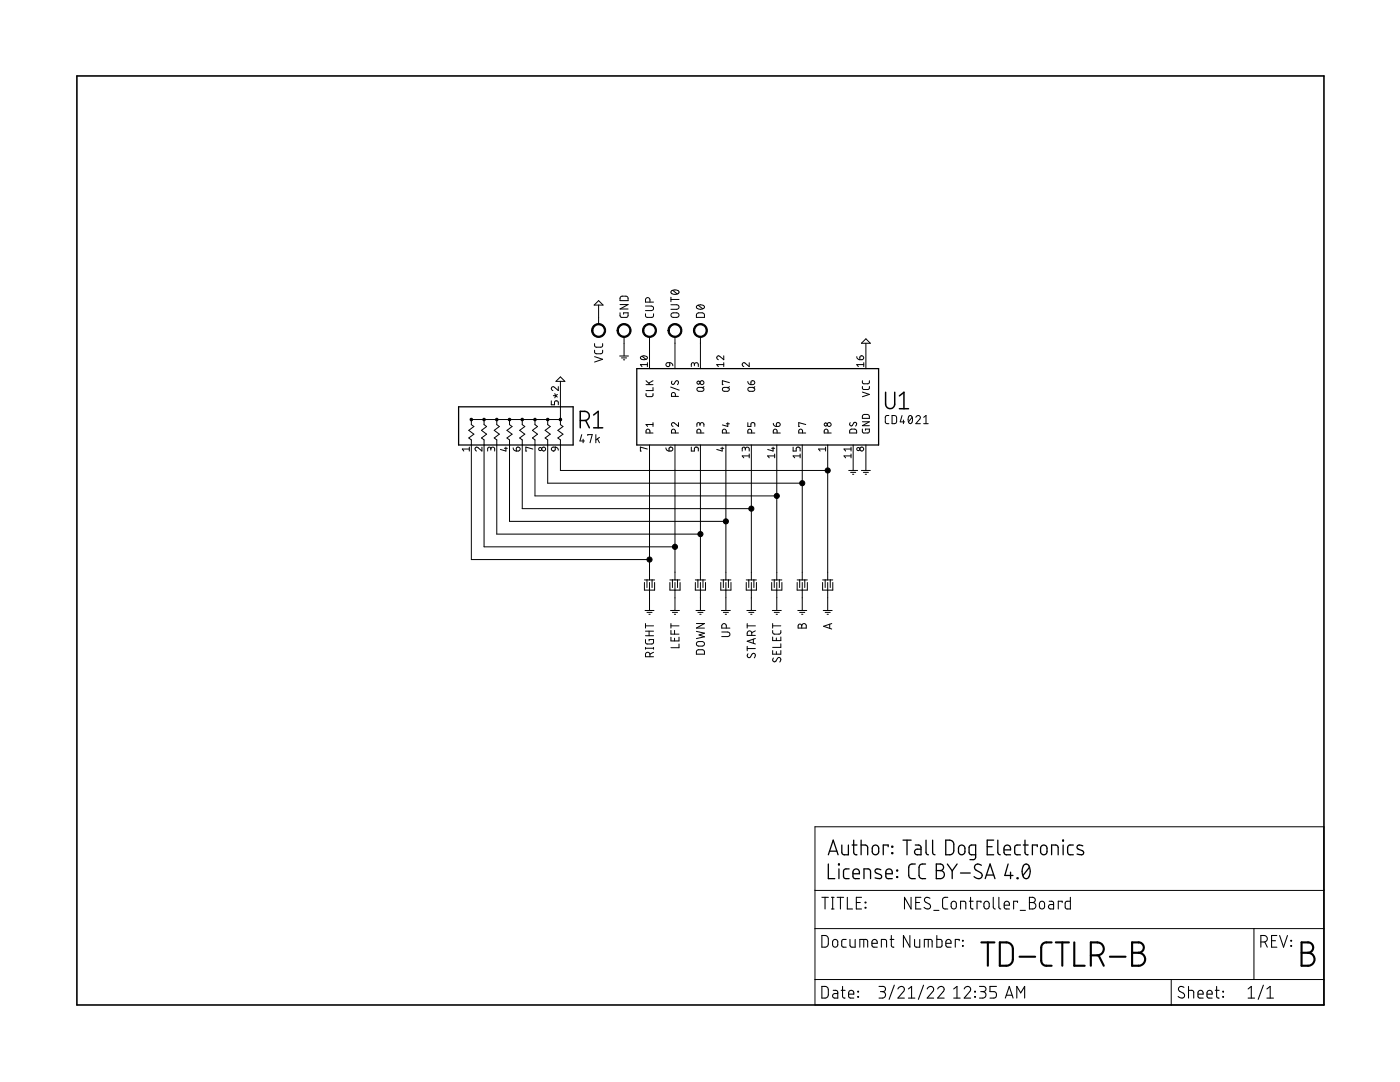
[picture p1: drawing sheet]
<?xml version="1.0" encoding="utf-8"?>
<!DOCTYPE eagle SYSTEM "eagle.dtd">
<eagle version="9.6.2">
<drawing>
<settings>
<setting alwaysvectorfont="yes"/>
<setting verticaltext="up"/>
</settings>
<grid distance="0.1" unitdist="inch" unit="inch" style="lines" multiple="1" display="no" altdistance="0.01" altunitdist="inch" altunit="inch"/>
<schematic xreflabel="%F%N" xrefpart="/%S.%C%R">
<libraries>
<library name="frames">
<symbols>
<symbol name="LETTER_L">
<frame x1="0" y1="0" x2="248.92" y2="185.42" columns="12" rows="17" layer="94" border-left="no" border-top="no" border-right="no" border-bottom="no"/>
</symbol>
<symbol name="DOCFIELD">
<wire x1="0" y1="0" x2="71.12" y2="0" width="0.1016" layer="94"/>
<wire x1="101.6" y1="15.24" x2="87.63" y2="15.24" width="0.1016" layer="94"/>
<wire x1="0" y1="0" x2="0" y2="5.08" width="0.1016" layer="94"/>
<wire x1="0" y1="5.08" x2="71.12" y2="5.08" width="0.1016" layer="94"/>
<wire x1="0" y1="5.08" x2="0" y2="15.24" width="0.1016" layer="94"/>
<wire x1="101.6" y1="15.24" x2="101.6" y2="5.08" width="0.1016" layer="94"/>
<wire x1="71.12" y1="5.08" x2="71.12" y2="0" width="0.1016" layer="94"/>
<wire x1="71.12" y1="5.08" x2="87.63" y2="5.08" width="0.1016" layer="94"/>
<wire x1="71.12" y1="0" x2="101.6" y2="0" width="0.1016" layer="94"/>
<wire x1="87.63" y1="15.24" x2="87.63" y2="5.08" width="0.1016" layer="94"/>
<wire x1="87.63" y1="15.24" x2="0" y2="15.24" width="0.1016" layer="94"/>
<wire x1="87.63" y1="5.08" x2="101.6" y2="5.08" width="0.1016" layer="94"/>
<wire x1="101.6" y1="5.08" x2="101.6" y2="0" width="0.1016" layer="94"/>
<wire x1="0" y1="15.24" x2="0" y2="22.86" width="0.1016" layer="94"/>
<wire x1="101.6" y1="35.56" x2="0" y2="35.56" width="0.1016" layer="94"/>
<wire x1="101.6" y1="35.56" x2="101.6" y2="22.86" width="0.1016" layer="94"/>
<wire x1="0" y1="22.86" x2="101.6" y2="22.86" width="0.1016" layer="94"/>
<wire x1="0" y1="22.86" x2="0" y2="35.56" width="0.1016" layer="94"/>
<wire x1="101.6" y1="22.86" x2="101.6" y2="15.24" width="0.1016" layer="94"/>
<text x="1.27" y="1.27" size="2.54" layer="94">Date:</text>
<text x="12.7" y="1.27" size="2.54" layer="94">&gt;LAST_DATE_TIME</text>
<text x="72.39" y="1.27" size="2.54" layer="94">Sheet:</text>
<text x="86.36" y="1.27" size="2.54" layer="94">&gt;SHEET</text>
<text x="88.9" y="11.43" size="2.54" layer="94">REV:</text>
<text x="1.27" y="19.05" size="2.54" layer="94">TITLE:</text>
<text x="1.27" y="11.43" size="2.54" layer="94">Document Number:</text>
<text x="17.78" y="19.05" size="2.54" layer="94">&gt;DRAWING_NAME</text>
</symbol>
</symbols>
<devicesets>
<deviceset name="LETTER_L" prefix="FRAME" uservalue="yes">
<gates>
<gate name="G$1" symbol="LETTER_L" x="0" y="0"/>
<gate name="G$2" symbol="DOCFIELD" x="147.32" y="0" addlevel="must"/>
</gates>
<devices>
<device name="">
<technologies>
<technology name=""/>
</technologies>
</device>
</devices>
</deviceset>
</devicesets>
</library>
<library name="TinyNES_Library">
<symbols>
<symbol name="BUTTON-PAD">
<wire x1="-2.54" y1="0" x2="-1.016" y2="0" width="0.1524" layer="94"/>
<wire x1="1.016" y1="0" x2="2.54" y2="0" width="0.1524" layer="94"/>
<wire x1="1.016" y1="1.016" x2="1.016" y2="0.508" width="0.1524" layer="94"/>
<wire x1="1.016" y1="0.508" x2="1.016" y2="0" width="0.1524" layer="94"/>
<wire x1="1.016" y1="0" x2="1.016" y2="-0.508" width="0.1524" layer="94"/>
<wire x1="1.016" y1="-0.508" x2="1.016" y2="-1.016" width="0.1524" layer="94"/>
<wire x1="-1.016" y1="1.016" x2="-1.016" y2="0" width="0.1524" layer="94"/>
<wire x1="-1.016" y1="0" x2="-1.016" y2="-1.016" width="0.1524" layer="94"/>
<pin name="A" x="-2.54" y="0" visible="off" length="point"/>
<pin name="B" x="2.54" y="0" visible="off" length="point" rot="R180"/>
<text x="0" y="2.54" size="1.778" layer="95" align="center">&gt;NAME</text>
<wire x1="-1.016" y1="1.016" x2="0.508" y2="1.016" width="0.1524" layer="94"/>
<wire x1="-0.508" y1="0.508" x2="1.016" y2="0.508" width="0.1524" layer="94"/>
<wire x1="-1.016" y1="0" x2="0.508" y2="0" width="0.1524" layer="94"/>
<wire x1="-0.508" y1="-0.508" x2="1.016" y2="-0.508" width="0.1524" layer="94"/>
<wire x1="-1.016" y1="-1.016" x2="0.508" y2="-1.016" width="0.1524" layer="94"/>
</symbol>
<symbol name="GND">
<wire x1="-0.889" y1="0" x2="0.889" y2="0" width="0.1524" layer="94"/>
<pin name="GND" x="0" y="0" visible="off" length="point" direction="sup" rot="R270"/>
<wire x1="-0.127" y1="-0.762" x2="0.127" y2="-0.762" width="0.1524" layer="94"/>
<wire x1="-0.508" y1="-0.381" x2="0.508" y2="-0.381" width="0.1524" layer="94"/>
</symbol>
<symbol name="RA8">
<pin name="3" x="-15.24" y="-5.08" visible="pad" length="point" rot="R90"/>
<pin name="COM" x="-2.54" y="2.54" visible="pad" length="point" rot="R270"/>
<pin name="1" x="-20.32" y="-5.08" visible="pad" length="point" rot="R90"/>
<pin name="2" x="-17.78" y="-5.08" visible="pad" length="point" rot="R90"/>
<pin name="8" x="-2.54" y="-5.08" visible="pad" length="point" rot="R90"/>
<pin name="7" x="-5.08" y="-5.08" visible="pad" length="point" rot="R90"/>
<text x="1.27" y="0" size="3.556" layer="95" align="center-left">&gt;NAME</text>
<text x="1.27" y="-3.81" size="1.778" layer="96" align="center-left">&gt;VALUE</text>
<wire x1="0" y1="2.54" x2="0" y2="-5.08" width="0.254" layer="94"/>
<wire x1="0" y1="-5.08" x2="-22.86" y2="-5.08" width="0.254" layer="94"/>
<wire x1="-22.86" y1="-5.08" x2="-22.86" y2="2.54" width="0.254" layer="94"/>
<wire x1="-22.86" y1="2.54" x2="-2.54" y2="2.54" width="0.254" layer="94"/>
<wire x1="-2.54" y1="2.54" x2="0" y2="2.54" width="0.254" layer="94"/>
<wire x1="-20.32" y1="-4.064" x2="-20.828" y2="-3.683" width="0.1524" layer="94"/>
<wire x1="-20.828" y1="-3.683" x2="-19.812" y2="-2.921" width="0.1524" layer="94"/>
<wire x1="-19.812" y1="-2.921" x2="-20.828" y2="-2.159" width="0.1524" layer="94"/>
<wire x1="-20.828" y1="-2.159" x2="-19.812" y2="-1.397" width="0.1524" layer="94"/>
<wire x1="-19.812" y1="-1.397" x2="-20.32" y2="-1.016" width="0.1524" layer="94"/>
<wire x1="-20.32" y1="-4.064" x2="-20.32" y2="-5.08" width="0.1524" layer="94"/>
<wire x1="-20.32" y1="-1.016" x2="-20.32" y2="0" width="0.1524" layer="94"/>
<wire x1="-17.78" y1="-4.064" x2="-18.288" y2="-3.683" width="0.1524" layer="94"/>
<wire x1="-18.288" y1="-3.683" x2="-17.272" y2="-2.921" width="0.1524" layer="94"/>
<wire x1="-17.272" y1="-2.921" x2="-18.288" y2="-2.159" width="0.1524" layer="94"/>
<wire x1="-18.288" y1="-2.159" x2="-17.272" y2="-1.397" width="0.1524" layer="94"/>
<wire x1="-17.272" y1="-1.397" x2="-17.78" y2="-1.016" width="0.1524" layer="94"/>
<wire x1="-17.78" y1="-4.064" x2="-17.78" y2="-5.08" width="0.1524" layer="94"/>
<wire x1="-17.78" y1="-1.016" x2="-17.78" y2="0" width="0.1524" layer="94"/>
<wire x1="-15.24" y1="-4.064" x2="-15.748" y2="-3.683" width="0.1524" layer="94"/>
<wire x1="-15.748" y1="-3.683" x2="-14.732" y2="-2.921" width="0.1524" layer="94"/>
<wire x1="-14.732" y1="-2.921" x2="-15.748" y2="-2.159" width="0.1524" layer="94"/>
<wire x1="-15.748" y1="-2.159" x2="-14.732" y2="-1.397" width="0.1524" layer="94"/>
<wire x1="-14.732" y1="-1.397" x2="-15.24" y2="-1.016" width="0.1524" layer="94"/>
<wire x1="-15.24" y1="-4.064" x2="-15.24" y2="-5.08" width="0.1524" layer="94"/>
<wire x1="-15.24" y1="-1.016" x2="-15.24" y2="0" width="0.1524" layer="94"/>
<wire x1="-12.7" y1="-4.064" x2="-13.208" y2="-3.683" width="0.1524" layer="94"/>
<wire x1="-13.208" y1="-3.683" x2="-12.192" y2="-2.921" width="0.1524" layer="94"/>
<wire x1="-12.192" y1="-2.921" x2="-13.208" y2="-2.159" width="0.1524" layer="94"/>
<wire x1="-13.208" y1="-2.159" x2="-12.192" y2="-1.397" width="0.1524" layer="94"/>
<wire x1="-12.192" y1="-1.397" x2="-12.7" y2="-1.016" width="0.1524" layer="94"/>
<wire x1="-12.7" y1="-4.064" x2="-12.7" y2="-5.08" width="0.1524" layer="94"/>
<wire x1="-12.7" y1="-1.016" x2="-12.7" y2="0" width="0.1524" layer="94"/>
<wire x1="-10.16" y1="-4.064" x2="-10.668" y2="-3.683" width="0.1524" layer="94"/>
<wire x1="-10.668" y1="-3.683" x2="-9.652" y2="-2.921" width="0.1524" layer="94"/>
<wire x1="-9.652" y1="-2.921" x2="-10.668" y2="-2.159" width="0.1524" layer="94"/>
<wire x1="-10.668" y1="-2.159" x2="-9.652" y2="-1.397" width="0.1524" layer="94"/>
<wire x1="-9.652" y1="-1.397" x2="-10.16" y2="-1.016" width="0.1524" layer="94"/>
<wire x1="-10.16" y1="-4.064" x2="-10.16" y2="-5.08" width="0.1524" layer="94"/>
<wire x1="-10.16" y1="-1.016" x2="-10.16" y2="0" width="0.1524" layer="94"/>
<wire x1="-7.62" y1="-4.064" x2="-8.128" y2="-3.683" width="0.1524" layer="94"/>
<wire x1="-8.128" y1="-3.683" x2="-7.112" y2="-2.921" width="0.1524" layer="94"/>
<wire x1="-7.112" y1="-2.921" x2="-8.128" y2="-2.159" width="0.1524" layer="94"/>
<wire x1="-8.128" y1="-2.159" x2="-7.112" y2="-1.397" width="0.1524" layer="94"/>
<wire x1="-7.112" y1="-1.397" x2="-7.62" y2="-1.016" width="0.1524" layer="94"/>
<wire x1="-7.62" y1="-4.064" x2="-7.62" y2="-5.08" width="0.1524" layer="94"/>
<wire x1="-7.62" y1="-1.016" x2="-7.62" y2="0" width="0.1524" layer="94"/>
<wire x1="-5.08" y1="-4.064" x2="-5.588" y2="-3.683" width="0.1524" layer="94"/>
<wire x1="-5.588" y1="-3.683" x2="-4.572" y2="-2.921" width="0.1524" layer="94"/>
<wire x1="-4.572" y1="-2.921" x2="-5.588" y2="-2.159" width="0.1524" layer="94"/>
<wire x1="-5.588" y1="-2.159" x2="-4.572" y2="-1.397" width="0.1524" layer="94"/>
<wire x1="-4.572" y1="-1.397" x2="-5.08" y2="-1.016" width="0.1524" layer="94"/>
<wire x1="-5.08" y1="-4.064" x2="-5.08" y2="-5.08" width="0.1524" layer="94"/>
<wire x1="-5.08" y1="-1.016" x2="-5.08" y2="0" width="0.1524" layer="94"/>
<wire x1="-2.54" y1="-4.064" x2="-3.048" y2="-3.683" width="0.1524" layer="94"/>
<wire x1="-3.048" y1="-3.683" x2="-2.032" y2="-2.921" width="0.1524" layer="94"/>
<wire x1="-2.032" y1="-2.921" x2="-3.048" y2="-2.159" width="0.1524" layer="94"/>
<wire x1="-3.048" y1="-2.159" x2="-2.032" y2="-1.397" width="0.1524" layer="94"/>
<wire x1="-2.032" y1="-1.397" x2="-2.54" y2="-1.016" width="0.1524" layer="94"/>
<wire x1="-2.54" y1="-4.064" x2="-2.54" y2="-5.08" width="0.1524" layer="94"/>
<wire x1="-2.54" y1="-1.016" x2="-2.54" y2="0" width="0.1524" layer="94"/>
<wire x1="-20.32" y1="0" x2="-2.54" y2="0" width="0.1524" layer="94"/>
<wire x1="-2.54" y1="0" x2="-2.54" y2="2.54" width="0.1524" layer="94"/>
<circle x="-20.32" y="0" radius="0.254" width="0" layer="94"/>
<circle x="-17.78" y="0" radius="0.254" width="0" layer="94"/>
<circle x="-15.24" y="0" radius="0.254" width="0" layer="94"/>
<circle x="-12.7" y="0" radius="0.254" width="0" layer="94"/>
<circle x="-10.16" y="0" radius="0.254" width="0" layer="94"/>
<circle x="-7.62" y="0" radius="0.254" width="0" layer="94"/>
<circle x="-5.08" y="0" radius="0.254" width="0" layer="94"/>
<circle x="-2.54" y="0" radius="0.254" width="0" layer="94"/>
<pin name="4" x="-12.7" y="-5.08" visible="pad" length="point" rot="R90"/>
<pin name="5" x="-10.16" y="-5.08" visible="pad" length="point" rot="R90"/>
<pin name="6" x="-7.62" y="-5.08" visible="pad" length="point" rot="R90"/>
</symbol>
<symbol name="VCC">
<wire x1="0.889" y1="0" x2="-0.889" y2="0" width="0.1524" layer="94"/>
<pin name="VCC" x="0" y="0" visible="off" length="point" direction="sup" rot="R90"/>
<wire x1="0" y1="0.889" x2="0.889" y2="0" width="0.1524" layer="94"/>
<wire x1="0" y1="0.889" x2="-0.889" y2="0" width="0.1524" layer="94"/>
</symbol>
<symbol name="HOLE">
<circle x="0" y="0" radius="1.27" width="0.254" layer="94"/>
<wire x1="-2.54" y1="0" x2="-1.27" y2="0" width="0.1524" layer="94"/>
<pin name="P$1" x="-2.54" y="0" visible="off" length="point"/>
<text x="0" y="2.54" size="1.778" layer="95" align="center">&gt;NAME</text>
</symbol>
<symbol name="CD4021">
<wire x1="-48.26" y1="7.62" x2="0" y2="7.62" width="0.254" layer="94"/>
<wire x1="0" y1="7.62" x2="0" y2="-7.62" width="0.254" layer="94"/>
<wire x1="0" y1="-7.62" x2="-48.26" y2="-7.62" width="0.254" layer="94"/>
<wire x1="-48.26" y1="-7.62" x2="-48.26" y2="7.62" width="0.254" layer="94"/>
<pin name="CLK" x="-45.72" y="7.62" length="point" rot="R270"/>
<pin name="P1" x="-45.72" y="-7.62" length="point" rot="R90"/>
<pin name="P/S" x="-40.64" y="7.62" length="point" rot="R270"/>
<pin name="P2" x="-40.64" y="-7.62" length="point" rot="R90"/>
<pin name="Q6" x="-25.4" y="7.62" length="point" rot="R270"/>
<pin name="P3" x="-35.56" y="-7.62" length="point" rot="R90"/>
<pin name="Q7" x="-30.48" y="7.62" length="point" rot="R270"/>
<pin name="P4" x="-30.48" y="-7.62" length="point" rot="R90"/>
<pin name="Q8" x="-35.56" y="7.62" length="point" rot="R270"/>
<pin name="P5" x="-25.4" y="-7.62" length="point" rot="R90"/>
<pin name="P6" x="-20.32" y="-7.62" length="point" rot="R90"/>
<pin name="P7" x="-15.24" y="-7.62" length="point" rot="R90"/>
<pin name="P8" x="-10.16" y="-7.62" length="point" rot="R90"/>
<pin name="DS" x="-5.08" y="-7.62" length="point" rot="R90"/>
<pin name="GND" x="-2.54" y="-7.62" length="point" rot="R90"/>
<pin name="VCC" x="-2.54" y="7.62" length="point" rot="R270"/>
<text x="1.27" y="1.27" size="3.556" layer="95" align="center-left">&gt;NAME</text>
<text x="1.27" y="-2.54" size="1.778" layer="96" align="center-left">&gt;VALUE</text>
</symbol>
</symbols>
<devicesets>
<deviceset name="BUTTON-PAD" prefix="B">
<gates>
<gate name="G$1" symbol="BUTTON-PAD" x="0" y="0"/>
</gates>
<devices>
<device name="-AB" package="CTRL-AB">
<connects>
<connect gate="G$1" pin="A" pad="A"/>
<connect gate="G$1" pin="B" pad="B"/>
</connects>
<technologies>
<technology name=""/>
</technologies>
</device>
<device name="-DPAD" package="CTRL-DPAD">
<connects>
<connect gate="G$1" pin="A" pad="A"/>
<connect gate="G$1" pin="B" pad="B"/>
</connects>
<technologies>
<technology name=""/>
</technologies>
</device>
<device name="-STSEL" package="CTRL-STSEL">
<connects>
<connect gate="G$1" pin="A" pad="A"/>
<connect gate="G$1" pin="B" pad="B"/>
</connects>
<technologies>
<technology name=""/>
</technologies>
</device>
</devices>
</deviceset>
<deviceset name="GND" prefix="GND">
<gates>
<gate name="1" symbol="GND" x="0" y="0"/>
</gates>
<devices>
<device name="">
<technologies>
<technology name=""/>
</technologies>
</device>
</devices>
</deviceset>
<deviceset name="RA8" prefix="RA" uservalue="yes">
<gates>
<gate name="G$1" symbol="RA8" x="0" y="0"/>
</gates>
<devices>
<device name="" package="EXBA10P">
<connects>
<connect gate="G$1" pin="1" pad="1"/>
<connect gate="G$1" pin="2" pad="2"/>
<connect gate="G$1" pin="3" pad="3"/>
<connect gate="G$1" pin="4" pad="4"/>
<connect gate="G$1" pin="5" pad="6"/>
<connect gate="G$1" pin="6" pad="7"/>
<connect gate="G$1" pin="7" pad="8"/>
<connect gate="G$1" pin="8" pad="9"/>
<connect gate="G$1" pin="COM" pad="5 10"/>
</connects>
<technologies>
<technology name=""/>
</technologies>
</device>
</devices>
</deviceset>
<deviceset name="VCC" prefix="VCC">
<gates>
<gate name="G$1" symbol="VCC" x="0" y="0"/>
</gates>
<devices>
<device name="">
<technologies>
<technology name=""/>
</technologies>
</device>
</devices>
</deviceset>
<deviceset name="HOLE">
<gates>
<gate name="G$1" symbol="HOLE" x="0" y="0"/>
</gates>
<devices>
<device name="-M2.5" package="HOLE-M2.5">
<connects>
<connect gate="G$1" pin="P$1" pad="P$1 P$6 P$7 P$8 P$9 P$13 P$14 P$15 P$16"/>
</connects>
<technologies>
<technology name=""/>
</technologies>
</device>
<device name="" package="PTH-STRAIN">
<connects>
<connect gate="G$1" pin="P$1" pad="A P"/>
</connects>
<technologies>
<technology name=""/>
</technologies>
</device>
</devices>
</deviceset>
<deviceset name="CD4021" prefix="U">
<gates>
<gate name="G$1" symbol="CD4021" x="0" y="0"/>
</gates>
<devices>
<device name="" package="SOIC-16">
<connects>
<connect gate="G$1" pin="CLK" pad="10"/>
<connect gate="G$1" pin="DS" pad="11"/>
<connect gate="G$1" pin="GND" pad="8"/>
<connect gate="G$1" pin="P/S" pad="9"/>
<connect gate="G$1" pin="P1" pad="7"/>
<connect gate="G$1" pin="P2" pad="6"/>
<connect gate="G$1" pin="P3" pad="5"/>
<connect gate="G$1" pin="P4" pad="4"/>
<connect gate="G$1" pin="P5" pad="13"/>
<connect gate="G$1" pin="P6" pad="14"/>
<connect gate="G$1" pin="P7" pad="15"/>
<connect gate="G$1" pin="P8" pad="1"/>
<connect gate="G$1" pin="Q6" pad="2"/>
<connect gate="G$1" pin="Q7" pad="12"/>
<connect gate="G$1" pin="Q8" pad="3"/>
<connect gate="G$1" pin="VCC" pad="16"/>
</connects>
<technologies>
<technology name=""/>
</technologies>
</device>
</devices>
</deviceset>
</devicesets>
</library>
</libraries>
<attributes>
</attributes>
<variantdefs>
</variantdefs>
<classes>
<class number="0" name="default" width="0" drill="0">
</class>
</classes>
<parts>
<part name="FRAME1" library="frames" deviceset="LETTER_L" device=""/>
<part name="A" library="TinyNES_Library" deviceset="BUTTON-PAD" device="-AB"/>
<part name="B" library="TinyNES_Library" deviceset="BUTTON-PAD" device="-AB"/>
<part name="RIGHT" library="TinyNES_Library" deviceset="BUTTON-PAD" device="-DPAD"/>
<part name="LEFT" library="TinyNES_Library" deviceset="BUTTON-PAD" device="-DPAD"/>
<part name="UP" library="TinyNES_Library" deviceset="BUTTON-PAD" device="-DPAD"/>
<part name="DOWN" library="TinyNES_Library" deviceset="BUTTON-PAD" device="-DPAD"/>
<part name="START" library="TinyNES_Library" deviceset="BUTTON-PAD" device="-STSEL"/>
<part name="SELECT" library="TinyNES_Library" deviceset="BUTTON-PAD" device="-STSEL"/>
<part name="GND1" library="TinyNES_Library" deviceset="GND" device=""/>
<part name="GND2" library="TinyNES_Library" deviceset="GND" device=""/>
<part name="GND3" library="TinyNES_Library" deviceset="GND" device=""/>
<part name="GND4" library="TinyNES_Library" deviceset="GND" device=""/>
<part name="GND5" library="TinyNES_Library" deviceset="GND" device=""/>
<part name="GND6" library="TinyNES_Library" deviceset="GND" device=""/>
<part name="GND7" library="TinyNES_Library" deviceset="GND" device=""/>
<part name="GND8" library="TinyNES_Library" deviceset="GND" device=""/>
<part name="R1" library="TinyNES_Library" deviceset="RA8" device="" value="47k"/>
<part name="VCC1" library="TinyNES_Library" deviceset="VCC" device=""/>
<part name="VCC" library="TinyNES_Library" deviceset="HOLE" device="" value="5/WH"/>
<part name="OUT0" library="TinyNES_Library" deviceset="HOLE" device="" value="3/OR"/>
<part name="CUP" library="TinyNES_Library" deviceset="HOLE" device="" value="2/RD"/>
<part name="GND" library="TinyNES_Library" deviceset="HOLE" device="" value="1/BN"/>
<part name="D0" library="TinyNES_Library" deviceset="HOLE" device="" value="4/YL"/>
<part name="U1" library="TinyNES_Library" deviceset="CD4021" device=""/>
<part name="GND9" library="TinyNES_Library" deviceset="GND" device=""/>
<part name="GND10" library="TinyNES_Library" deviceset="GND" device=""/>
<part name="VCC2" library="TinyNES_Library" deviceset="VCC" device=""/>
<part name="VCC3" library="TinyNES_Library" deviceset="VCC" device=""/>
<part name="GND11" library="TinyNES_Library" deviceset="GND" device=""/>
</parts>
<sheets>
<sheet>
<plain>
<text x="245.745" y="10.16" size="5.08" layer="94" align="center">B</text>
<text x="180.34" y="10.16" size="5.08" layer="94" align="center-left">TD-CTLR-B</text>
<text x="149.86" y="33.02" size="3.175" layer="94" align="top-left">Author: Tall Dog Electronics
License: CC BY-SA 4.0</text>
</plain>
<instances>
<instance part="FRAME1" gate="G$1" x="0" y="0" smashed="yes"/>
<instance part="FRAME1" gate="G$2" x="147.32" y="0" smashed="yes">
<attribute name="LAST_DATE_TIME" x="160.02" y="1.27" size="2.54" layer="94"/>
<attribute name="SHEET" x="233.68" y="1.27" size="2.54" layer="94"/>
<attribute name="DRAWING_NAME" x="165.1" y="19.05" size="2.54" layer="94"/>
</instance>
<instance part="A" gate="G$1" x="149.86" y="83.82" smashed="yes" rot="R90">
<attribute name="NAME" x="149.86" y="76.2" size="1.778" layer="95" rot="R90" align="center-right"/>
</instance>
<instance part="B" gate="G$1" x="144.78" y="83.82" smashed="yes" rot="R90">
<attribute name="NAME" x="144.78" y="76.2" size="1.778" layer="95" rot="R90" align="center-right"/>
</instance>
<instance part="RIGHT" gate="G$1" x="114.3" y="83.82" smashed="yes" rot="R90">
<attribute name="NAME" x="114.3" y="76.2" size="1.778" layer="95" rot="R90" align="center-right"/>
</instance>
<instance part="LEFT" gate="G$1" x="119.38" y="83.82" smashed="yes" rot="R90">
<attribute name="NAME" x="119.38" y="76.2" size="1.778" layer="95" rot="R90" align="center-right"/>
</instance>
<instance part="UP" gate="G$1" x="129.54" y="83.82" smashed="yes" rot="R90">
<attribute name="NAME" x="129.54" y="76.2" size="1.778" layer="95" rot="R90" align="center-right"/>
</instance>
<instance part="DOWN" gate="G$1" x="124.46" y="83.82" smashed="yes" rot="R90">
<attribute name="NAME" x="124.46" y="76.2" size="1.778" layer="95" rot="R90" align="center-right"/>
</instance>
<instance part="START" gate="G$1" x="134.62" y="83.82" smashed="yes" rot="R90">
<attribute name="NAME" x="134.62" y="76.2" size="1.778" layer="95" rot="R90" align="center-right"/>
</instance>
<instance part="SELECT" gate="G$1" x="139.7" y="83.82" smashed="yes" rot="R90">
<attribute name="NAME" x="139.7" y="76.2" size="1.778" layer="95" rot="R90" align="center-right"/>
</instance>
<instance part="GND1" gate="1" x="114.3" y="78.74" smashed="yes"/>
<instance part="GND2" gate="1" x="119.38" y="78.74" smashed="yes"/>
<instance part="GND3" gate="1" x="124.46" y="78.74" smashed="yes"/>
<instance part="GND4" gate="1" x="129.54" y="78.74" smashed="yes"/>
<instance part="GND5" gate="1" x="134.62" y="78.74" smashed="yes"/>
<instance part="GND6" gate="1" x="139.7" y="78.74" smashed="yes"/>
<instance part="GND7" gate="1" x="144.78" y="78.74" smashed="yes"/>
<instance part="GND8" gate="1" x="149.86" y="78.74" smashed="yes"/>
<instance part="R1" gate="G$1" x="99.06" y="116.84" smashed="yes">
<attribute name="NAME" x="100.33" y="116.84" size="3.556" layer="95" align="center-left"/>
<attribute name="VALUE" x="100.33" y="113.03" size="1.778" layer="96" align="center-left"/>
</instance>
<instance part="VCC1" gate="G$1" x="96.52" y="124.46" smashed="yes"/>
<instance part="VCC" gate="G$1" x="104.14" y="134.62" smashed="yes" rot="MR270"/>
<instance part="OUT0" gate="G$1" x="119.38" y="134.62" smashed="yes" rot="R90"/>
<instance part="CUP" gate="G$1" x="114.3" y="134.62" smashed="yes" rot="R90"/>
<instance part="GND" gate="G$1" x="109.22" y="134.62" smashed="yes" rot="R90"/>
<instance part="D0" gate="G$1" x="124.46" y="134.62" smashed="yes" rot="R90"/>
<instance part="U1" gate="G$1" x="160.02" y="119.38" smashed="yes">
<attribute name="NAME" x="161.29" y="120.65" size="3.556" layer="95" align="center-left"/>
<attribute name="VALUE" x="161.29" y="116.84" size="1.778" layer="96" align="center-left"/>
</instance>
<instance part="GND9" gate="1" x="154.94" y="106.68" smashed="yes"/>
<instance part="GND10" gate="1" x="157.48" y="106.68" smashed="yes"/>
<instance part="VCC2" gate="G$1" x="157.48" y="132.08" smashed="yes"/>
<instance part="VCC3" gate="G$1" x="104.14" y="139.7" smashed="yes"/>
<instance part="GND11" gate="1" x="109.22" y="129.54" smashed="yes"/>
</instances>
<busses>
</busses>
<nets>
<net name="GND" class="0">
<segment>
<pinref part="LEFT" gate="G$1" pin="A"/>
<pinref part="GND2" gate="1" pin="GND"/>
<wire x1="119.38" y1="78.74" x2="119.38" y2="81.28" width="0.1524" layer="91"/>
</segment>
<segment>
<pinref part="DOWN" gate="G$1" pin="A"/>
<pinref part="GND3" gate="1" pin="GND"/>
<wire x1="124.46" y1="81.28" x2="124.46" y2="78.74" width="0.1524" layer="91"/>
</segment>
<segment>
<pinref part="RIGHT" gate="G$1" pin="A"/>
<pinref part="GND1" gate="1" pin="GND"/>
<wire x1="114.3" y1="81.28" x2="114.3" y2="78.74" width="0.1524" layer="91"/>
</segment>
<segment>
<pinref part="B" gate="G$1" pin="A"/>
<wire x1="144.78" y1="81.28" x2="144.78" y2="78.74" width="0.1524" layer="91"/>
<pinref part="GND7" gate="1" pin="GND"/>
</segment>
<segment>
<pinref part="A" gate="G$1" pin="A"/>
<wire x1="149.86" y1="81.28" x2="149.86" y2="78.74" width="0.1524" layer="91"/>
<pinref part="GND8" gate="1" pin="GND"/>
</segment>
<segment>
<pinref part="SELECT" gate="G$1" pin="A"/>
<pinref part="GND6" gate="1" pin="GND"/>
<wire x1="139.7" y1="81.28" x2="139.7" y2="78.74" width="0.1524" layer="91"/>
</segment>
<segment>
<pinref part="GND5" gate="1" pin="GND"/>
<pinref part="START" gate="G$1" pin="A"/>
<wire x1="134.62" y1="78.74" x2="134.62" y2="81.28" width="0.1524" layer="91"/>
</segment>
<segment>
<pinref part="UP" gate="G$1" pin="A"/>
<pinref part="GND4" gate="1" pin="GND"/>
<wire x1="129.54" y1="81.28" x2="129.54" y2="78.74" width="0.1524" layer="91"/>
</segment>
<segment>
<pinref part="U1" gate="G$1" pin="DS"/>
<wire x1="154.94" y1="111.76" x2="154.94" y2="106.68" width="0.1524" layer="91"/>
<pinref part="GND9" gate="1" pin="GND"/>
</segment>
<segment>
<pinref part="U1" gate="G$1" pin="GND"/>
<wire x1="157.48" y1="111.76" x2="157.48" y2="106.68" width="0.1524" layer="91"/>
<pinref part="GND10" gate="1" pin="GND"/>
</segment>
<segment>
<pinref part="GND" gate="G$1" pin="P$1"/>
<wire x1="109.22" y1="132.08" x2="109.22" y2="129.54" width="0.1524" layer="91"/>
<pinref part="GND11" gate="1" pin="GND"/>
<label x="109.22" y="137.16" size="1.778" layer="95" rot="R90" align="center-left"/>
</segment>
</net>
<net name="N$11" class="0">
<segment>
<junction x="124.46" y="93.98"/>
<wire x1="83.82" y1="93.98" x2="124.46" y2="93.98" width="0.1524" layer="91"/>
<wire x1="124.46" y1="93.98" x2="124.46" y2="111.76" width="0.1524" layer="91"/>
<pinref part="DOWN" gate="G$1" pin="B"/>
<wire x1="124.46" y1="93.98" x2="124.46" y2="86.36" width="0.1524" layer="91"/>
<pinref part="U1" gate="G$1" pin="P3"/>
<pinref part="R1" gate="G$1" pin="3"/>
<wire x1="83.82" y1="93.98" x2="83.82" y2="111.76" width="0.1524" layer="91"/>
</segment>
</net>
<net name="N$12" class="0">
<segment>
<pinref part="RIGHT" gate="G$1" pin="B"/>
<wire x1="114.3" y1="88.9" x2="114.3" y2="111.76" width="0.1524" layer="91"/>
<junction x="114.3" y="88.9"/>
<wire x1="114.3" y1="88.9" x2="78.74" y2="88.9" width="0.1524" layer="91"/>
<wire x1="114.3" y1="86.36" x2="114.3" y2="88.9" width="0.1524" layer="91"/>
<pinref part="U1" gate="G$1" pin="P1"/>
<pinref part="R1" gate="G$1" pin="1"/>
<wire x1="78.74" y1="88.9" x2="78.74" y2="111.76" width="0.1524" layer="91"/>
</segment>
</net>
<net name="N$13" class="0">
<segment>
<wire x1="88.9" y1="99.06" x2="134.62" y2="99.06" width="0.1524" layer="91"/>
<wire x1="134.62" y1="99.06" x2="134.62" y2="111.76" width="0.1524" layer="91"/>
<pinref part="START" gate="G$1" pin="B"/>
<wire x1="134.62" y1="99.06" x2="134.62" y2="86.36" width="0.1524" layer="91"/>
<junction x="134.62" y="99.06"/>
<pinref part="U1" gate="G$1" pin="P5"/>
<pinref part="R1" gate="G$1" pin="5"/>
<wire x1="88.9" y1="99.06" x2="88.9" y2="111.76" width="0.1524" layer="91"/>
</segment>
</net>
<net name="N$14" class="0">
<segment>
<wire x1="139.7" y1="101.6" x2="139.7" y2="111.76" width="0.1524" layer="91"/>
<wire x1="91.44" y1="101.6" x2="139.7" y2="101.6" width="0.1524" layer="91"/>
<pinref part="SELECT" gate="G$1" pin="B"/>
<wire x1="139.7" y1="101.6" x2="139.7" y2="86.36" width="0.1524" layer="91"/>
<junction x="139.7" y="101.6"/>
<pinref part="U1" gate="G$1" pin="P6"/>
<pinref part="R1" gate="G$1" pin="6"/>
<wire x1="91.44" y1="101.6" x2="91.44" y2="111.76" width="0.1524" layer="91"/>
</segment>
</net>
<net name="N$15" class="0">
<segment>
<pinref part="B" gate="G$1" pin="B"/>
<wire x1="144.78" y1="86.36" x2="144.78" y2="104.14" width="0.1524" layer="91"/>
<pinref part="R1" gate="G$1" pin="7"/>
<wire x1="144.78" y1="104.14" x2="144.78" y2="111.76" width="0.1524" layer="91"/>
<wire x1="93.98" y1="111.76" x2="93.98" y2="104.14" width="0.1524" layer="91"/>
<wire x1="93.98" y1="104.14" x2="144.78" y2="104.14" width="0.1524" layer="91"/>
<junction x="144.78" y="104.14"/>
<pinref part="U1" gate="G$1" pin="P7"/>
</segment>
</net>
<net name="N$16" class="0">
<segment>
<pinref part="A" gate="G$1" pin="B"/>
<wire x1="149.86" y1="86.36" x2="149.86" y2="106.68" width="0.1524" layer="91"/>
<pinref part="R1" gate="G$1" pin="8"/>
<wire x1="149.86" y1="106.68" x2="149.86" y2="111.76" width="0.1524" layer="91"/>
<wire x1="96.52" y1="111.76" x2="96.52" y2="106.68" width="0.1524" layer="91"/>
<wire x1="96.52" y1="106.68" x2="149.86" y2="106.68" width="0.1524" layer="91"/>
<junction x="149.86" y="106.68"/>
<pinref part="U1" gate="G$1" pin="P8"/>
</segment>
</net>
<net name="VCC" class="0">
<segment>
<pinref part="R1" gate="G$1" pin="COM"/>
<wire x1="96.52" y1="119.38" x2="96.52" y2="124.46" width="0.1524" layer="91"/>
<pinref part="VCC1" gate="G$1" pin="VCC"/>
</segment>
<segment>
<pinref part="U1" gate="G$1" pin="VCC"/>
<wire x1="157.48" y1="127" x2="157.48" y2="132.08" width="0.1524" layer="91"/>
<pinref part="VCC2" gate="G$1" pin="VCC"/>
</segment>
<segment>
<pinref part="VCC" gate="G$1" pin="P$1"/>
<wire x1="104.14" y1="137.16" x2="104.14" y2="139.7" width="0.1524" layer="91"/>
<pinref part="VCC3" gate="G$1" pin="VCC"/>
<label x="104.14" y="132.08" size="1.778" layer="95" rot="R270" align="center-left"/>
</segment>
</net>
<net name="N$1" class="0">
<segment>
<wire x1="119.38" y1="91.44" x2="119.38" y2="111.76" width="0.1524" layer="91"/>
<junction x="119.38" y="91.44"/>
<pinref part="LEFT" gate="G$1" pin="B"/>
<wire x1="119.38" y1="86.36" x2="119.38" y2="91.44" width="0.1524" layer="91"/>
<wire x1="81.28" y1="91.44" x2="119.38" y2="91.44" width="0.1524" layer="91"/>
<pinref part="U1" gate="G$1" pin="P2"/>
<pinref part="R1" gate="G$1" pin="2"/>
<wire x1="81.28" y1="111.76" x2="81.28" y2="91.44" width="0.1524" layer="91"/>
</segment>
</net>
<net name="N$2" class="0">
<segment>
<wire x1="129.54" y1="96.52" x2="129.54" y2="111.76" width="0.1524" layer="91"/>
<pinref part="UP" gate="G$1" pin="B"/>
<wire x1="86.36" y1="96.52" x2="129.54" y2="96.52" width="0.1524" layer="91"/>
<wire x1="129.54" y1="86.36" x2="129.54" y2="96.52" width="0.1524" layer="91"/>
<junction x="129.54" y="96.52"/>
<pinref part="U1" gate="G$1" pin="P4"/>
<pinref part="R1" gate="G$1" pin="4"/>
<wire x1="86.36" y1="111.76" x2="86.36" y2="96.52" width="0.1524" layer="91"/>
</segment>
</net>
<net name="CUP" class="0">
<segment>
<pinref part="U1" gate="G$1" pin="CLK"/>
<pinref part="CUP" gate="G$1" pin="P$1"/>
<wire x1="114.3" y1="132.08" x2="114.3" y2="127" width="0.1524" layer="91"/>
<label x="114.3" y="137.16" size="1.778" layer="95" rot="R90" align="center-left"/>
</segment>
</net>
<net name="OUT0" class="0">
<segment>
<pinref part="U1" gate="G$1" pin="P/S"/>
<pinref part="OUT0" gate="G$1" pin="P$1"/>
<wire x1="119.38" y1="132.08" x2="119.38" y2="127" width="0.1524" layer="91"/>
<label x="119.38" y="137.16" size="1.778" layer="95" rot="R90" align="center-left"/>
</segment>
</net>
<net name="D0" class="0">
<segment>
<pinref part="U1" gate="G$1" pin="Q8"/>
<pinref part="D0" gate="G$1" pin="P$1"/>
<wire x1="124.46" y1="132.08" x2="124.46" y2="127" width="0.1524" layer="91"/>
<label x="124.46" y="137.16" size="1.778" layer="95" rot="R90" align="center-left"/>
</segment>
</net>
</nets>
</sheet>
</sheets>
<errors>
<approved hash="113,1,124.356,92.606,FRAME1,,,,,"/>
</errors>
</schematic>
</drawing>
<compatibility>
<note version="6.3" minversion="6.2.2" severity="warning">
Since Version 6.2.2 text objects can contain more than one line,
which will not be processed correctly with this version.
</note>
<note version="8.2" severity="warning">
Since Version 8.2, EAGLE supports online libraries. The ids
of those online libraries will not be understood (or retained)
with this version.
</note>
<note version="8.3" severity="warning">
Since Version 8.3, EAGLE supports URNs for individual library
assets (packages, symbols, and devices). The URNs of those assets
will not be understood (or retained) with this version.
</note>
<note version="9.0" severity="warning">
Since Version 9.0, EAGLE supports the align property for labels. 
Labels in schematic will not be understood with this version. Update EAGLE to the latest version 
for full support of labels. 
</note>
</compatibility>
</eagle>
